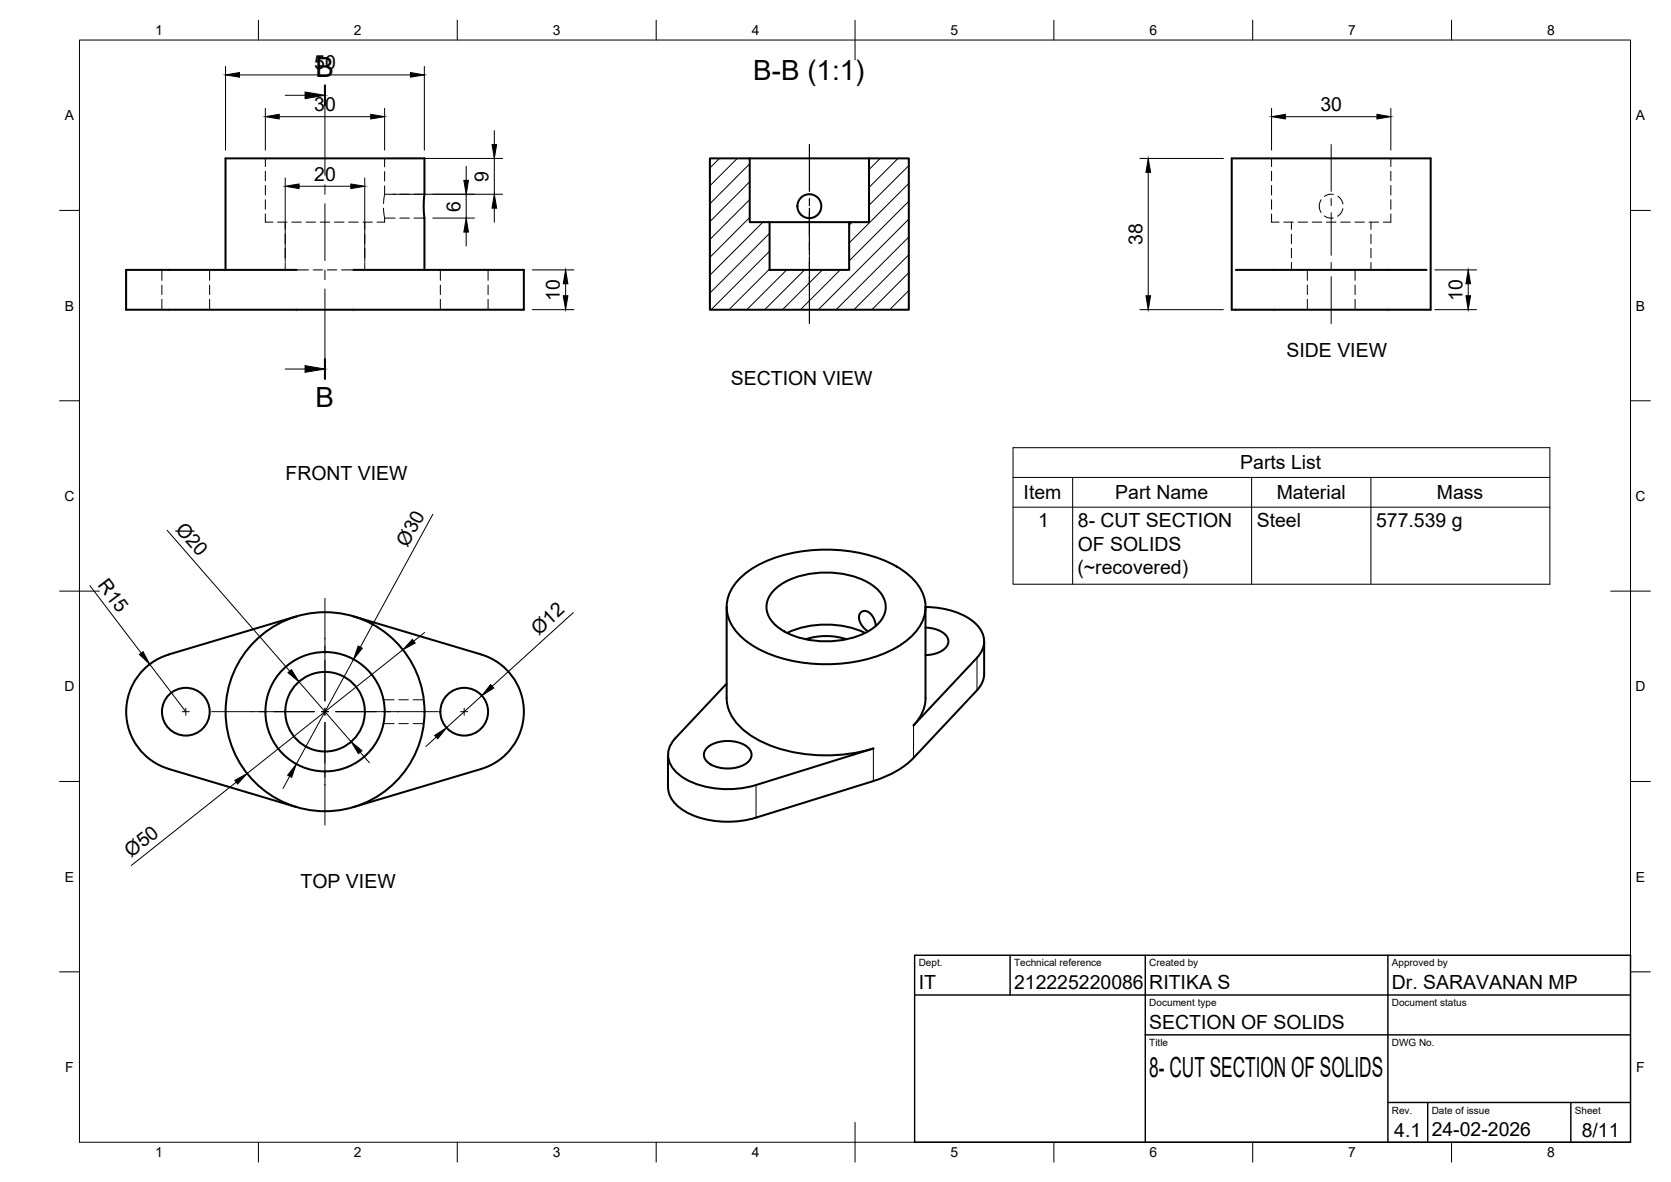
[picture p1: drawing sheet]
<svg xmlns="http://www.w3.org/2000/svg" width="420mm" height="297mm" viewBox="0 0 420 297" stroke-linecap="round" stroke-linejoin="round" font-family="sans-serif">
<!-- layer: Visible -->
<g fill="none" stroke="#000" stroke-width=".51">
<path d="M178.5 39.8h10v16h5v12h20v-12h5v-16h10v38h-50zM188.5 39.8h30M309.7 39.8h50v38h-50zM193.5 55.8h20M56.7 67.8v-28h50v9l-.2 2.6 .2 3.4v13M74.6 67.8h-42.9v10h100v-10h-42.8M310.7 67.8h48M74.6 154.9l-32.2 9.6M88.9 154.9l32.1 9.6M182.7 152.5v22.9a12 12 0 0 0 6.5 9.7 38.2 38.2 0 0 0 25.9 4.1l4.5-1.1-29.5 9.2a23.1 23.1 0 0 1-18.8-2.2 6.1 6.1 0 0 1-2.7-7.8l1.2-1.7 12.9-13.8M185.8 145.6a28.5 28.5 0 0 1 16.9-7.2 38.3 38.3 0 0 1 22.7 3.9 14 14 0 0 1 7.1 8.3 10 10 0 0 1-4.1 10 32.1 32.1 0 0 1-19.7 6.3 35.6 35.6 0 0 1-20.3-5.2 11.2 11.2 0 0 1-5.7-9.8 10.1 10.1 0 0 1 3.1-6.3zM195 148a20.2 20.2 0 0 1 15-4 17.2 17.2 0 0 1 11.3 4.8 5.6 5.6 0 0 1-.8 8.3 20.2 20.2 0 0 1-15.1 4 17.2 17.2 0 0 1-11.2-4.9 5.6 5.6 0 0 1 .8-8.2z"/>
<path d="M197.9 159.1a23.9 23.9 0 0 1 19.6 0M220.2 157.3l-.4-1.6-.8-1.4a1.66 1.66 0 0 0-2.3-.6 1.66 1.66 0 0 0-.6 2.3l.8 1.4 1.4 1.3M232.7 152.5a18.9 18.9 0 0 1 12.7 4.3 5.6 5.6 0 0 1 .3 8.5l-16 17a10.1 10.1 0 0 0 3-6.9zM232.7 157.7a5.9 5.9 0 0 1 5.7 2.9 2.83 2.83 0 0 1-2 3.2 8.8 8.8 0 0 1-3.7 .8M42.4 164.5a15 15 0 0 0-10.7 14.4 15 15 0 0 0 10.7 14.3l32.2 9.6M121 164.5a15 15 0 0 1 10.7 14.4 15 15 0 0 1-10.7 14.3l-32.1 9.6M202.6 160.6a16.5 16.5 0 0 1 10.2 0M247.5 161.2l-.1 8.8-.3 1.2-.6 1.1-16.8 18.1a23 23 0 0 1-10.1 5.9M168 189.7v8.2a7.3 7.3 0 0 0 4 5.9 23.5 23.5 0 0 0 18.1 1.7l29.5-9.2M178 187.7a8.9 8.9 0 0 1 9.9 0 2.49 2.49 0 0 1 1 2.4 2.49 2.49 0 0 1-1.7 2 9.1 9.1 0 0 1-9.2-.5 2.36 2.36 0 0 1 0-3.9z"/>
<circle cx="203.5" cy="51.8" r="3"/>
<circle cx="46.7" cy="178.9" r="6"/>
<circle cx="81.7" cy="178.9" r="25"/>
<circle cx="81.7" cy="178.9" r="10"/>
<circle cx="81.7" cy="178.9" r="15"/>
<circle cx="116.7" cy="178.9" r="6"/>
</g>
<!-- layer: Hidden -->
<g fill="none" stroke="#000" stroke-width=".25">
<path d="M66.7 39.8v2.1M96.7 39.8v2.1M319.7 39.8v2.1M349.7 39.8v2.1M66.7 53.8v2h1.9M66.7 43v2.4M66.7 46.6v2.4M66.7 50.2v2.4M69.8 55.8h2.4M71.7 55.8v1.8M71.7 58.9v2.3M73.4 55.8h2.4"/>
<path d="M76.9 55.8h2.4M80.5 55.8h2.4M84.1 55.8h2.4M87.7 55.8h2.3M91.2 55.8h2.4M91.7 55.8v1.8M91.7 58.9v2.3M96.4 52.3l.3 2.4M96.7 48.8l-.3 2.3M96.7 48.8h2.6M96.7 43.1v2.4M96.7 46.7v2.1"/>
<path d="M99.3 54.8h-2.6v1h-1.9M100.5 48.8h2.4M100.5 54.8h2.4M104.1 48.8h2.6M104.1 54.8h2.6M319.7 53.8v2h1.9M319.7 43v2.4M319.7 46.6v2.4M319.7 50.2v2.4M322.8 55.8h2.4M324.7 55.8v1.8M324.7 58.9v2.3"/>
<path d="M326.4 55.8h2.4M329.9 55.8h2.4M332.2 50.2a3 3 0 0 0 0 3.2M333 54.3a3 3 0 0 0 2.2 .5M333.5 55.8h2.4M335.3 48.9a2.91 2.91 0 0 0-2.3 .4M336.4 49.3a3.1 3.1 0 0 1 1.3 2M337.1 55.8h2.4M337.7 52.4a2.97 2.97 0 0 1-1.4 1.9M340.7 55.8h2.3M344.3 55.8h2.3M344.7 55.8v1.8"/>
<path d="M344.7 58.9v2.3M349.7 53.8v2h-1.9M349.7 43v2.4M349.7 46.6v2.4M349.7 50.2v2.4M40.7 67.8v2.6M40.7 71.6v2.4M40.7 75.2v2.6M52.7 67.8v2.6M52.7 71.6v2.4M52.7 75.2v2.6M71.7 62.4v2.4"/>
<path d="M71.7 66v1.8M74.6 67.8h3M78.7 67.8h2.4M82.3 67.8h2.4M85.9 67.8h3M91.7 62.4v2.4M91.7 66v1.8M110.7 67.8v2.6M110.7 71.6v2.4M110.7 75.2v2.6M122.7 67.8v2.6M122.7 71.6v2.4"/>
<path d="M122.7 75.2v2.6M324.7 62.4v2.4M324.7 66v1.8M328.7 67.8v2.6M328.7 71.6v2.4M328.7 75.2v2.6M340.7 67.8v2.6M340.7 71.6v2.4M340.7 75.2v2.6M344.7 62.4v2.4M344.7 66v1.8M96.4 175.9h2.7"/>
<path d="M100.3 175.9h2.4M103.9 175.9h2.6M96.4 181.8h2.7M100.3 181.8h2.4M103.9 181.8h2.6"/>
</g>
<!-- layer: Visible Narrow -->
<path d="M245.7 165.3v8.2M190.1 197.3v8.2M219.6 188.1v8.2M229.7 182.3v8.2" fill="none" stroke="#000" stroke-width=".25"/>
<!-- layer: BORDER -->
<g fill="none" stroke="#000" stroke-width=".25">
<path d="M20 10.1h390v276.9h-390zM65 5.1v5M115 5.1v5M165 5.1v5M215 5.1v10M265 5.1v5M315 5.1v5M365 5.1v5M15 52.9h5M410 52.9h5M15 100.7h5M410 100.7h5"/>
<path d="M15 148.6h10M405 148.6h10M15 196.4h5M410 196.4h5M15 244.2h5M410 244.2h5M65 287v5M115 287v5M165 287v5M215 282.1v9.9M265 287v5M315 287v5"/>
<path d="M365 287v5"/>
</g>
<!-- layer: TITLEBLOCK -->
<path d="M230 240.1h180v46.9h-180zM230 250h180M254 240.1v9.9M288 240.1v46.9M349 240.1v46.9M288 260.1h122M349 277.1h61M359 277.1v9.9M395 277.1v9.9" fill="none" stroke="#000" stroke-width=".36"/>
<!-- layer: Smart Centers -->
<g fill="none" stroke="#000" stroke-width=".25">
<path d="M203.5 36.3v11.8M334.7 36.3v11.8M203.5 49.9v1.8M203.5 52.3v11.9M334.7 49.9v1.8M334.7 53.5v10.7M203.5 64.5v16.8M334.7 66v1.7M334.7 69.5v11.8M81.7 150.4v25.8M45.8 178.8h1.8M46.7 178v1.8"/>
<path d="M53.2 178.8h25.8M80.8 178.8h1.8M81.7 178v1.8M84.4 178.8h25.8M115.8 178.8h1.8M116.7 178v1.8M81.7 181.5v25.9"/>
</g>
<!-- layer: FD_Dimensions -->
<g fill="none" stroke="#000" stroke-width=".25">
<path d="M56.7 16.7v21M60.2 18.8h43M106.7 16.7v21M66.7 27.2v10.5M70.2 29.3h23M96.7 27.2v10.5M98.8 39.8h27.6M124.3 32.8v3.5M124.3 39.8v9M286.6 39.8h21M319.7 27.2v10.5M323.2 29.3h23"/>
<path d="M349.7 27.2v10.5M71.7 44.7v21M75.2 46.8h13M91.7 44.7v21M98.8 48.8h27.6M108.8 54.8h10.5M117.2 41.8v3.5M117.2 48.8v6M117.2 58.3v3.5M124.3 52.3v3.5M288.7 43.3v31M133.8 67.8h10.5"/>
<path d="M133.8 77.8h10.5M142.2 71.3v3M286.6 77.8h21M360.8 67.8h10.5M360.8 77.8h10.5M369.2 71.3v3M42 133.3l30.9 35.4M108.8 129.2l-18.2 33.4M22.6 147.2l12.9 16.9M106.8 158.9l-2.8 2.2M144.2 153.9l-20.5 18.6M37.6 166.9l9.1 11.9"/>
<path d="M75.1 171.3l13.2 15.1M88.9 165.7l-14.4 26.3M101.3 163.3l-39.2 31.1M121.2 174.8l-8.9 8.1M59.4 196.6l-26.4 20.9M72.8 195.1l-1.6 3M90.6 189l2.3 2.7M109.7 185.2l-2.6 2.4"/>
</g>
<g fill="#000" stroke="#000" stroke-width=".25">
<path d="M56.7 18.8l3.5-.6v1.2zM103.2 18.2l3.5 .6-3.5 .6zM66.7 29.3l3.5-.6v1.2zM93.2 28.7l3.5 .6-3.5 .6zM123.7 36.3h1.2l-.6 3.5zM319.7 29.3l3.5-.6v1.2zM346.2 28.7l3.5 .6-3.5 .6zM71.7 46.8l3.5-.6v1.2zM88.2 46.2l3.5 .6-3.5 .6zM116.6 45.3h1.2l-.6 3.5zM117.2 54.8l.6 3.5h-1.2zM124.3 48.8l.6 3.5h-1.2z"/>
<path d="M288.7 39.8l.6 3.5h-1.2zM142.2 67.8l.6 3.5h-1.2zM141.6 74.3h1.2l-.6 3.5zM288.1 74.3h1.2l-.6 3.5zM369.2 67.8l.6 3.5h-1.2zM368.6 74.3h1.2l-.6 3.5zM35.1 164.5l.9-.7 1.6 3.1zM72.4 169l.9-.7 1.8 3zM90.1 162.3l1 .6-2.2 2.8zM103.7 160.7l.7 .9-3.1 1.7zM123.4 172l.7 .9-2.9 1.9zM59 196.1l3.1-1.7-2.3 2.6z"/>
<path d="M74.5 192l-1.2 3.4-1-.6zM88.3 186.4l2.7 2.2-.9 .8zM109.3 184.8l3-1.9-2.2 2.8z"/>
</g>
<!-- layer: Parts Lists -->
<path d="M254.7 112.5h135v34.3h-135zM254.7 120h135M269.7 120v26.8M314.7 120v26.8M344.7 120v26.8M254.7 127.5h135" fill="none" stroke="#000" stroke-width=".25"/>
<!-- layer: Hatching -->
<g fill="none" stroke="#000" stroke-width=".25">
<path d="M180.9 39.8l-2.4 2.4M185.4 39.8l-6.9 6.9M221.3 39.8l-2.8 2.8M225.8 39.8l-7.3 7.3M188.5 41.2l-10 10M188.5 45.7l-10 10M188.5 50.2l-10 10M188.5 54.6l-10 10.1M191.8 55.8l-13.3 13.3M193.5 58.6l-15 15M214.3 55.8l-.8 .8M228.5 41.6l-10 10"/>
<path d="M228.5 46.1l-15 15M228.5 50.6l-15 15M228.5 55.1l-22.7 22.7M228.5 59.5l-18.3 18.3M193.5 63.1l-14.7 14.7M193.5 67.6l-10.2 10.2M197.8 67.8l-10 10M202.3 67.8l-10 10M206.8 67.8l-10 10M211.3 67.8l-10 10M228.5 64l-13.8 13.8M228.5 68.5l-9.3 9.3"/>
<path d="M228.5 73l-4.8 4.8M228.5 77.5l-.3 .3"/>
</g>
<!-- layer: Section Lines -->
<path d="M81.7 21.4v5M81.7 90.2v5" fill="none" stroke="#000" stroke-width=".51"/>
<path d="M71.7 23.9h5M81.7 26.4v17.7M81.7 46.4v2.4M81.7 51.2v14.3M81.7 67.9v2.4M81.7 72.6v17.6M71.7 92.7h5" fill="none" stroke="#000" stroke-width=".25"/>
<path d="M76.7 23.1l5 .8-5 .9zM76.7 91.9l5 .8-5 .9z" fill="#000" stroke="#000" stroke-width=".25"/>
<g font-size="7">
<text x="79.3" y="19.5">B</text>
<text x="189.4" y="20.1">B-B (1:1)</text>
<text x="79.3" y="102.2">B</text>
<text x="289" y="270.6">8- CUT SECTION OF SOLIDS</text>
</g>
<g font-size="4.9">
<text x="79" y="17.4">50</text>
<text x="79" y="27.9">30</text>
<text x="332" y="27.9">30</text>
<text x="79" y="45.4">20</text>
<text x="122.8" y="45.7" transform="rotate(-90 122.8 45.7)">9</text>
<text x="115.8" y="53.2" transform="rotate(-90 115.8 53.2)">6</text>
<text x="287.3" y="61.5" transform="rotate(-90 287.3 61.5)">38</text>
<text x="140.8" y="75.7" transform="rotate(-90 140.8 75.7)">10</text>
<text x="367.7" y="75.7" transform="rotate(-90 367.7 75.7)">10</text>
<text x="323.5" y="89.7">SIDE VIEW</text>
<text x="183.8" y="96.8">SECTION VIEW</text>
<text x="311.8" y="118">Parts List</text>
<text x="71.8" y="120.6">FRONT VIEW</text>
<text x="257.4" y="125.4">Item</text>
<text x="280.4" y="125.4">Part Name</text>
<text x="321" y="125.4">Material</text>
<text x="361.3" y="125.4">Mass</text>
<text x="44" y="133.1" transform="rotate(49 44 133.1)">Ø20</text>
<text x="102.5" y="137.6" transform="rotate(-61 102.5 137.6)">Ø30</text>
<text x="261" y="132.4">1</text>
<text x="271" y="132.5">8- CUT SECTION</text>
<text x="316" y="132.5">Steel</text>
<text x="346" y="132.4">577.539 g</text>
<text x="271" y="138.4">OF SOLIDS</text>
<text x="24.4" y="147.1" transform="rotate(53 24.4 147.1)">R15</text>
<text x="270.9" y="144.3">(~recovered)</text>
<text x="135.4" y="159.8" transform="rotate(-42 135.4 159.8)">Ø12</text>
<text x="33" y="215.5" transform="rotate(-38 33 215.5)">Ø50</text>
<text x="75.6" y="223.2">TOP VIEW</text>
<text x="231" y="248.5">IT</text>
<text x="255" y="248.5">212225220086</text>
<text x="289" y="248.5">RITIKA S</text>
<text x="350" y="248.5">Dr. SARAVANAN MP</text>
<text x="289" y="258.6">SECTION OF SOLIDS</text>
<text x="350.6" y="285.7">4.1</text>
<text x="360" y="285.5">24-02-2026</text>
<text x="397.7" y="285.7">8/11</text>
</g>
<g font-size="3.5">
<text x="39" y="8.8">1</text>
<text x="89" y="8.8">2</text>
<text x="139" y="8.8">3</text>
<text x="189" y="8.8">4</text>
<text x="239" y="8.8">5</text>
<text x="289" y="8.8">6</text>
<text x="339" y="8.8">7</text>
<text x="389" y="8.8">8</text>
<text x="16.3" y="30.2">A</text>
<text x="411.3" y="30.2">A</text>
<text x="16.3" y="78">B</text>
<text x="411.3" y="78">B</text>
<text x="16.2" y="125.9">C</text>
<text x="411.2" y="125.9">C</text>
<text x="16.2" y="173.7">D</text>
<text x="411.2" y="173.7">D</text>
<text x="16.3" y="221.6">E</text>
<text x="411.3" y="221.6">E</text>
<text x="16.4" y="269.4">F</text>
<text x="411.4" y="269.4">F</text>
<text x="39" y="290.8">1</text>
<text x="89" y="290.8">2</text>
<text x="139" y="290.8">3</text>
<text x="189" y="290.8">4</text>
<text x="239" y="290.8">5</text>
<text x="289" y="290.8">6</text>
<text x="339" y="290.8">7</text>
<text x="389" y="290.8">8</text>
</g>
<g font-size="2.5">
<text x="231" y="242.9">Dept.</text>
<text x="255" y="242.9">Technical reference</text>
<text x="289" y="242.9">Created by</text>
<text x="350" y="242.9">Approved by</text>
<text x="289" y="252.8">Document type</text>
<text x="350" y="252.8">Document status</text>
<text x="289" y="262.9">Title</text>
<text x="350" y="262.9">DWG No.</text>
<text x="350" y="279.9">Rev.</text>
<text x="360" y="279.9">Date of issue</text>
<text x="396" y="279.9">Sheet</text>
</g>
</svg>
